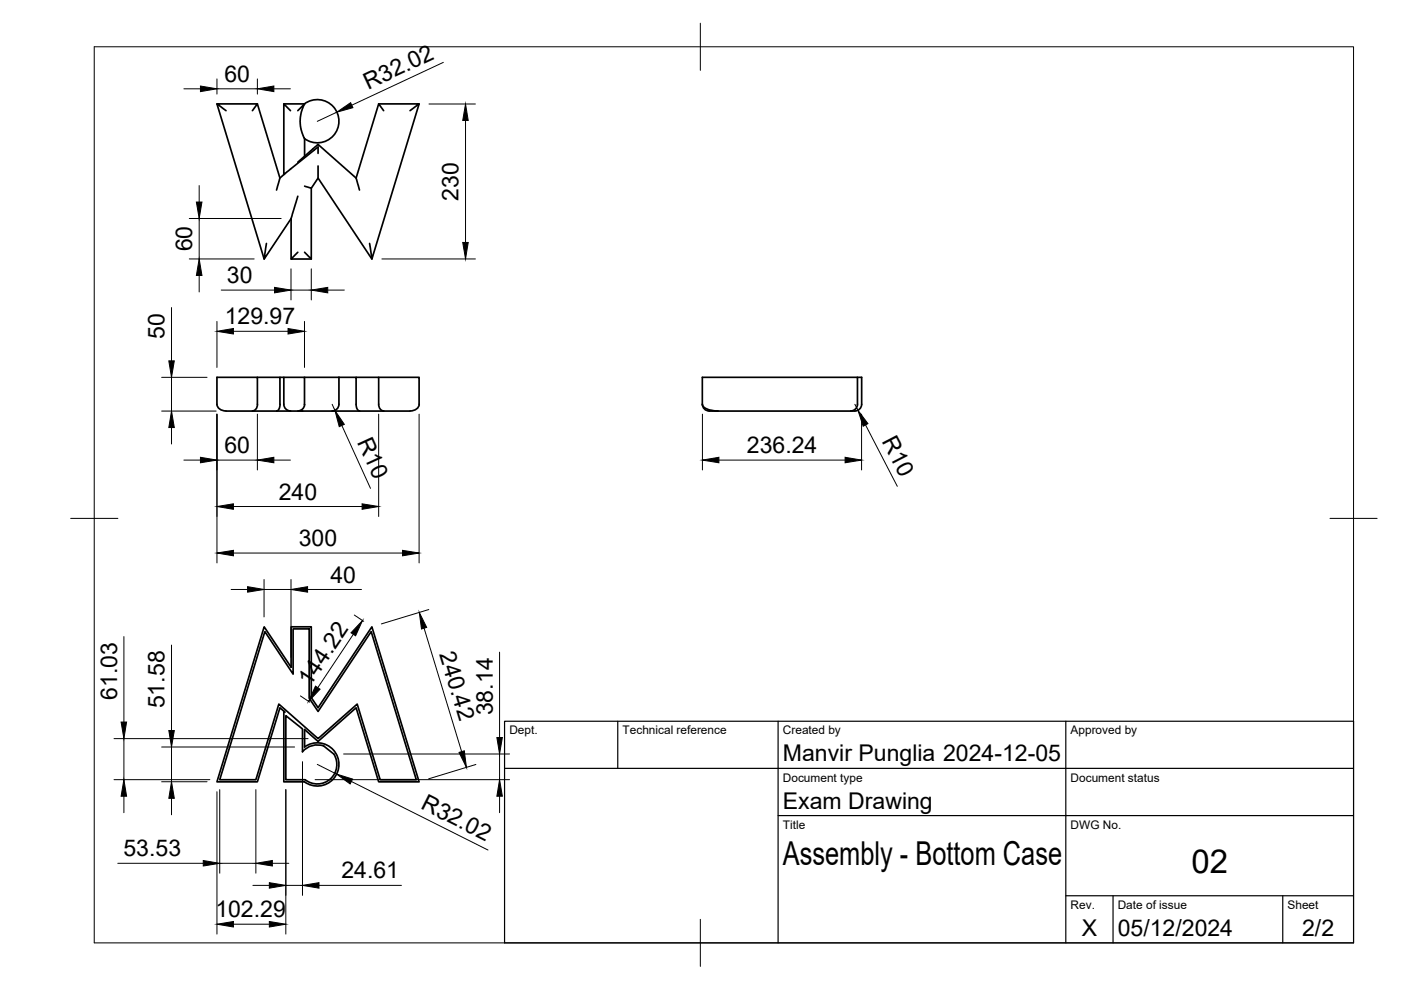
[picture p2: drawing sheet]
<svg xmlns="http://www.w3.org/2000/svg" width="297mm" height="210mm" viewBox="0 0 297 210" stroke-linecap="round" stroke-linejoin="round" font-family="sans-serif">
<!-- layer: Visible -->
<g fill="none" stroke="#000" stroke-width=".36">
<path d="M46 22l10 32.9M47.9 23.5l-1.9-1.5h8.6l-1.1 1.5M54.6 22l4.8 15.8-.8 2.5M60.2 22h4.4M60.4 36.8l-1 1M61.6 23.5l-1.4-1.5v15l7.2-5.8v1.3M63.1 34.4l4.3-3.8 8.1 7.2 .7 2.5M64.6 22l-1.5 1.5M64.6 22l-.8 2-.2 1.8 .2 1.7 .8 1.9v3.7M64.6 22a4.6 4.6 0 0 1 6.1 .6 4.6 4.6 0 0 1 0 6.2 4.6 4.6 0 0 1-6.1 .6M66 39.9v15l-1.4-1.4M67.4 35.2v2.6l-1.4 2.1-1.4-.4"/>
<path d="M67.4 37.8l11.4 17.1M80.3 22h8.6l-2 1.5M81.3 23.5l-1-1.5-4.8 15.8M88.9 22l-10.1 32.9-.4-3.3M61.7 46.3l-5.7 8.6 .5-3.3M63.1 53.5l-1.4 1.4h4.3M63.1 41.6l-1.4 4.7v8.6M54.6 85.7v-5.7h-8.6v5.7a1.74 1.74 0 0 0 1.9 1.4l13.7 .1M54.6 80h4.8v5.7a1.37 1.37 0 0 1-.8 1.4M54.6 85.7a1.33 1.33 0 0 1-1.1 1.4M59.4 80h.8v5.7a1.43 1.43 0 0 0 1.4 1.4M60.2 80h4.4v5.8a1.39 1.39 0 0 1-1.4 1.3"/>
<path d="M61.6 87.2h2.5M63.6 87l.5 .1M64.1 87.2h6.3M64.6 80h7.3M71.9 80h3.6v5.7a1.37 1.37 0 0 0 .7 1.4M71.9 80v5.7a1.43 1.43 0 0 1-1.5 1.4M75.5 80h4.8v5.7a1.33 1.33 0 0 0 1.1 1.4M80.3 80h8.6v5.7M88.9 85.7a1.74 1.74 0 0 1-2 1.4l-16.5 .1M148.9 85.7a1.43 1.43 0 0 0 1.5 1.4M150.3 87.2h30.1M152.2 87.1h-.7a2.5 2.5 0 0 1-2.6-1.4v-5.7h32.9v5.7a1.43 1.43 0 0 1-1.4 1.4"/>
<path d="M181.8 80h.9v5.7a1.64 1.64 0 0 1-2 1.5h-.3M56 132.9l5.7 8.6v-8.6h4.3v15l1.4 2.1 11.4-17.1 10.1 32.9h-8.6l-4.8-15.7-8.1 7.1-2.8-2.5v3.7a4.6 4.6 0 0 1 6.1 .6 4.6 4.6 0 0 1 0 6.2 4.6 4.6 0 0 1-6.1 .6h-4.4v-15l.2 .2-1-.9-4.8 15.7h-8.6zM56.2 133.9l5.9 9v-9.6h3.5v14.7l1.8 2.8 11.3-16.9 9.6 31.4h-7.7l-4.9-16-8.3 7.3-8.3-7.3-4.8 16h-7.7zM68.7 158.2a4.1 4.1 0 0 0-4.6 1.2v-4.8l-3.5-2.9v13.6h4.1a4.1 4.1 0 0 0 5.3-.1 4.1 4.1 0 0 0 .8-5.3l-2.1-1.7"/>
</g>
<!-- layer: BORDER -->
<path d="M20 9.9h267v190h-267zM148.5 4.9v10M15 109.9h10M282 109.9h10M148.5 194.9v10" fill="none" stroke="#000" stroke-width=".21"/>
<!-- layer: TITLEBLOCK -->
<path d="M107 152.9h180v47h-180zM131 152.9v10M165 152.9v47M226 152.9v47M107 162.9h180M165 172.9h122M226 189.9h61M236 189.9v10M272 189.9v10" fill="none" stroke="#000" stroke-width=".25"/>
<!-- layer: FD_Dimensions -->
<g fill="none" stroke="#000" stroke-width=".21">
<path d="M39 18.8h3.5M46 16.7v3.3M46 18.8h8.6M54.6 16.7v3.3M58.1 18.8h3.5M94 13.2l-19.4 9.1M42.2 39.3v3.5M71.4 23.8l-4.1 1.9M91 22h9.8M98.7 25.5v25.9M40.1 54.9h13.8M40.1 46.3h19.5"/>
<path d="M42.2 46.3v8.6M42.2 58.4v3.5M61.7 57v6.6M66 57v6.6M81 54.9h19.8M36.4 65.2v11.3M46 68.1v9.8M46.9 61.5h11.3M49.5 70.2h11.6M61.7 61.5h4.3M64.6 68.1v9.8M69.5 61.5h3.5"/>
<path d="M34.3 87.2h11.5M34.3 80h9.6M36.4 80v7.2M36.4 90.6v3.5M39 97.6h3.5M46 87.8v31.6M46 97.6h8.6M54.6 87.8v11.8M58.1 97.6h3.5M70.4 85.7l.6 1.3M72.5 90.2l6 13.3M80.3 87.8v21.7"/>
<path d="M88.9 87.8v31.6M148.9 87.8v11.8M152.4 97.6h26.8M181.3 85.7l.6 1.3M182.7 87.8v11.8M183.5 90.1l6.7 13M49.5 117.3h35.8M49.5 107.4h27.3M26.3 135v18.1M36.4 136.8v18.1M49 125h3.5M56 122.9v7.9"/>
<path d="M56 125h5.7M61.7 122.9v16.5M65.2 125h11.4M74.9 134.5l-7.5 11.3M75.1 130.4l2 1.3M89.9 133.2l8 26.2M90.9 129.2l-10 3.1M105.9 138.3v18.1M24.2 156.6h41.1M26.3 156.6v8.7M34.3 158.4h28.2M36.4 158.4v7.3"/>
<path d="M63.7 147.5l2 1.4M72.9 159.9h35.1M105.9 159.9v5.4M24.2 165.3h20.3M26.3 168.8v3.5M34.3 165.7h9.6M36.4 169.3v3.5M46 167.9v30.1M46.6 167.4v17.7M54.3 167.4v17.7M60.6 167.4v30.6M64.1 161.5v28.3"/>
<path d="M66.8 165.3h41.2M67.3 162.1l4.1 2M74.5 165.7l29 14.5M100.9 162.1l-10 3M105.9 168.8v3.5M25 183h18.1M46.6 183h7.7M49.5 196h7.6M53.6 187.7h3.5M57.7 183h3.5M60.6 187.7h3.5M67.6 187.7h17.5"/>
</g>
<g fill="#000" stroke="#000" stroke-width=".21">
<path d="M42.5 18.2l3.5 .6-3.5 .6zM54.6 18.8l3.5-.6v1.2zM71.4 23.8l2.9-2 .5 1zM98.7 22l.6 3.5h-1.2zM42.2 54.9l.6 3.5h-1.2zM41.6 42.8h1.2l-.6 3.5zM98.1 51.4h1.2l-.6 3.5zM35.8 76.5h1.2l-.6 3.5zM46 70.2l3.5-.5v1.1zM58.2 60.9l3.5 .6-3.5 .6zM61.1 69.7l3.5 .5-3.5 .6zM66 61.5l3.5-.6v1.2z"/>
<path d="M36.4 87.2l.6 3.4h-1.2zM42.5 97l3.5 .6-3.5 .5zM54.6 97.6l3.5-.6v1.1zM71 87l2 3-1.1 .5zM148.9 97.6l3.5-.6v1.1zM179.2 97l3.5 .6-3.5 .5zM181.9 87l2.1 2.8-1 .6zM46 117.3l3.5-.6v1.1zM46 107.4l3.5-.6v1.2zM76.8 106.8l3.5 .6-3.5 .6zM85.3 116.7l3.6 .6-3.6 .5zM52.5 124.4l3.5 .6-3.5 .6z"/>
<path d="M61.7 125l3.5-.6v1.2zM76.9 131.6l-1.5 3.2-1-.6zM88.9 129.9l1.6 3.1-1.1 .4zM25.7 153.1h1.1l-.5 3.5zM35.8 154.9h1.2l-.6 3.5zM66.9 145.5l1 .6-2.5 2.6zM97.3 159.5l1.1-.3 .5 3.5zM105.3 156.4h1.2l-.6 3.5zM26.3 165.3l.5 3.5h-1.1zM36.4 165.7l.6 3.6h-1.2zM71.4 164.1l3.4 1.1-.6 1zM105.9 165.3l.6 3.5h-1.2z"/>
<path d="M43.1 182.4l3.5 .6-3.5 .6zM46 196l3.5-.6v1.1zM57.1 195.4l3.5 .6-3.5 .5zM57.1 187.1l3.5 .6-3.5 .6zM54.3 183l3.4-.6v1.2zM64.1 187.7l3.5-.6v1.2z"/>
</g>
<g font-size="7">
<text x="166" y="183.4">Assembly - Bottom Case</text>
<text x="252.6" y="185.2">02</text>
</g>
<g font-size="4.9">
<text x="47.6" y="17.4">60</text>
<text x="78.1" y="19.1" transform="rotate(-25 78.1 19.1)">R32.02</text>
<text x="97.2" y="42.5" transform="rotate(-90 97.2 42.5)">230</text>
<text x="40.8" y="53.3" transform="rotate(-90 40.8 53.3)">60</text>
<text x="48.1" y="60">30</text>
<text x="34.9" y="71.8" transform="rotate(-90 34.9 71.8)">50</text>
<text x="47.6" y="68.8">129.97</text>
<text x="75.7" y="93.7" transform="rotate(65 75.7 93.7)">R10</text>
<text x="186.9" y="93.4" transform="rotate(63 186.9 93.4)">R10</text>
<text x="47.6" y="96.1">60</text>
<text x="158.4" y="96.1">236.24</text>
<text x="59.1" y="105.9">240</text>
<text x="63.4" y="115.8">300</text>
<text x="70" y="123.5">40</text>
<text x="93.1" y="138.7" transform="rotate(73 93.1 138.7)">240.42</text>
<text x="24.8" y="148.4" transform="rotate(-90 24.8 148.4)">61.03</text>
<text x="65.8" y="145.7" transform="rotate(-56 65.8 145.7)">144.22</text>
<text x="34.9" y="150.2" transform="rotate(-90 34.9 150.2)">51.58</text>
<text x="104.5" y="151.7" transform="rotate(-90 104.5 151.7)">38.14</text>
<text x="166" y="161.4">Manvir Punglia 2024-12-05</text>
<text x="89" y="171.3" transform="rotate(27 89 171.3)">R32.02</text>
<text x="166" y="171.4">Exam Drawing</text>
<text x="26.2" y="181.6">53.53</text>
<text x="72.4" y="186.3">24.61</text>
<text x="45.7" y="194.5">102.29</text>
<text x="229.3" y="198.6">X</text>
<text x="237" y="198.4">05/12/2024</text>
<text x="276.1" y="198.6">2/2</text>
</g>
<g font-size="2.5">
<text x="108" y="155.7">Dept.</text>
<text x="132" y="155.7">Technical reference</text>
<text x="166" y="155.7">Created by</text>
<text x="227" y="155.7">Approved by</text>
<text x="166" y="165.7">Document type</text>
<text x="227" y="165.7">Document status</text>
<text x="166" y="175.7">Title</text>
<text x="227" y="175.7">DWG No.</text>
<text x="227" y="192.7">Rev.</text>
<text x="237" y="192.7">Date of issue</text>
<text x="273" y="192.7">Sheet</text>
</g>
</svg>
